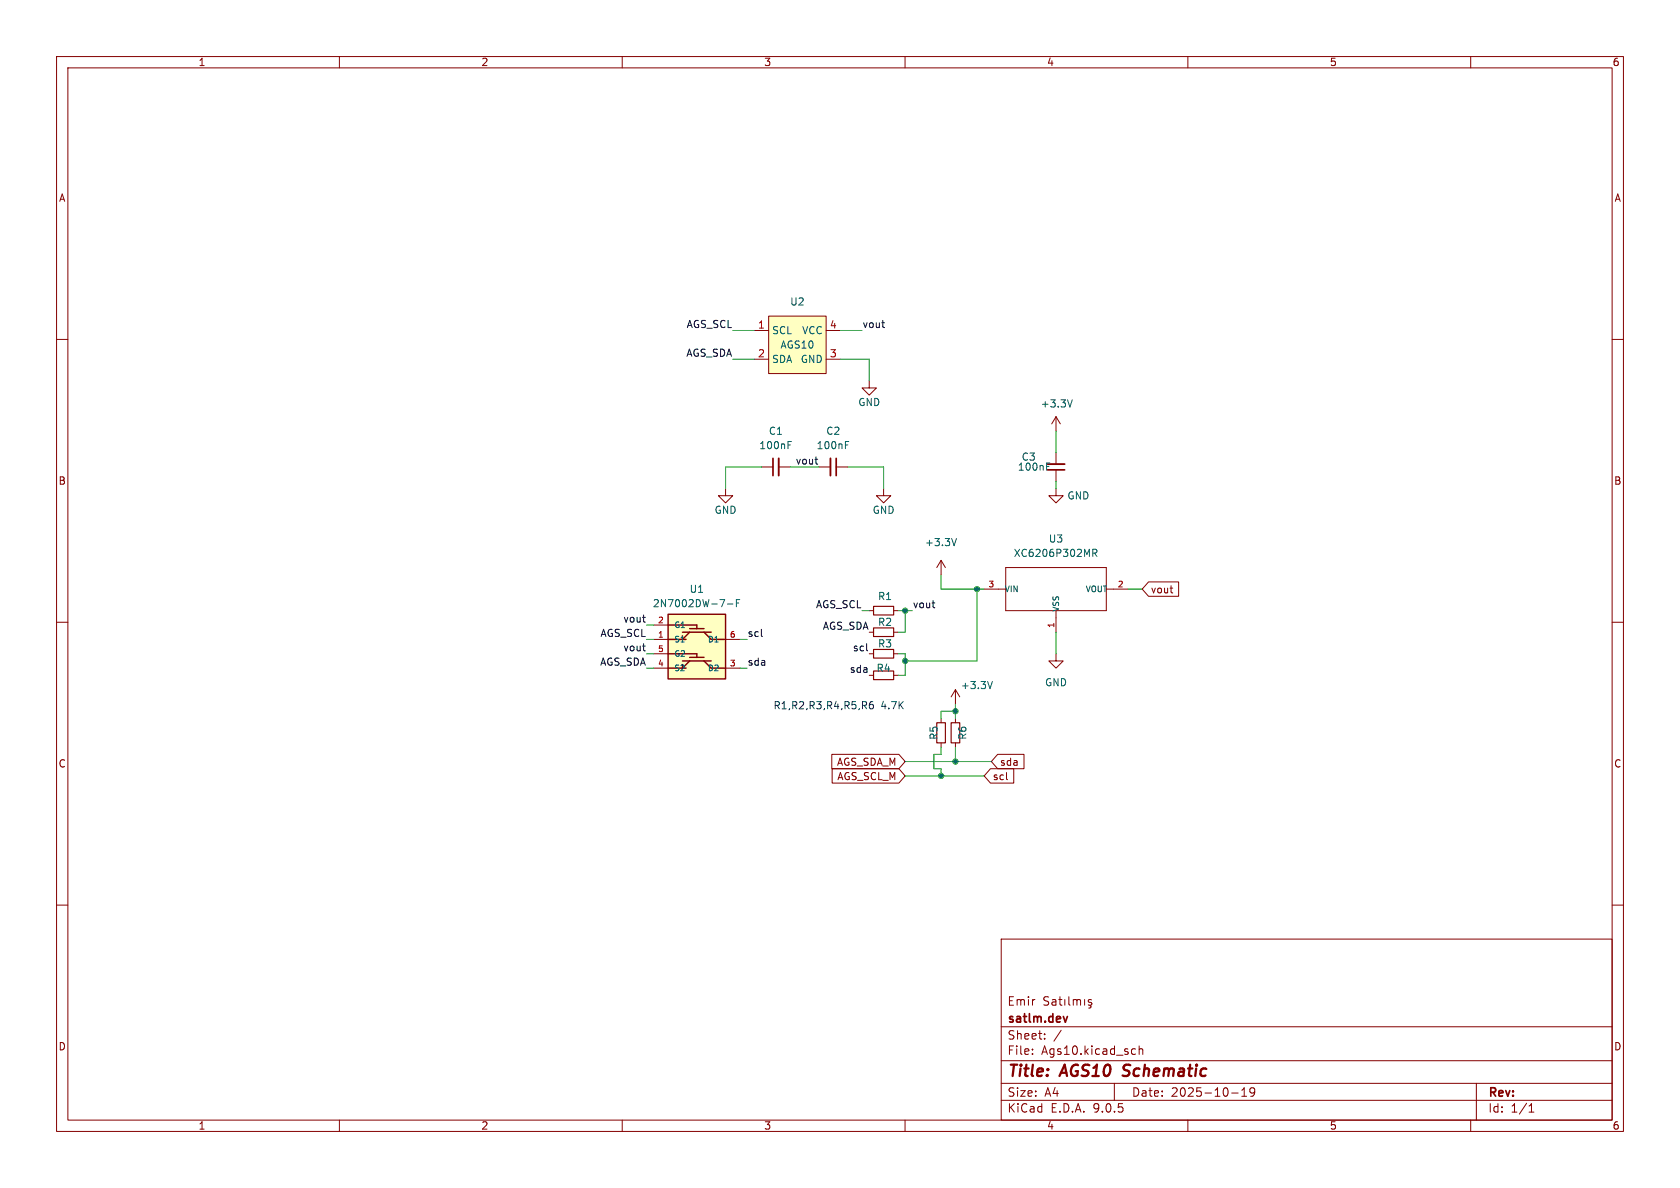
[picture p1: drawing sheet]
<svg xmlns="http://www.w3.org/2000/svg" width="297mm" height="210mm" viewBox="0 0 297 210" stroke-linecap="round" stroke-linejoin="round" font-family="sans-serif">
<g fill="none" stroke="#840000" stroke-width=".18">
<path d="M10 10h277v190h-277zM12 12h273v186h-273zM60 10v2M110 10v2M160 10v2M210 10v2M260 10v2M10 60h2M153.7 67.3v1.3h1.2l-1.2 1.3-1.3-1.3h1.3M285 60h2M10 110h2M285 110h2"/>
<path d="M168.9 121.9l-.8 1.3M168.9 121.9l.8 1.3M168.9 121.9v2.6M168.9 127v.8M168.9 131.3v.8M10 160h2M177 166h108v32h-108zM185.4 176.3l-.6-.1-.2 .1v.5l.6 .3 .2 .3-.3 .3-.6-.1M186 176.8h.6l.1 .9M186.7 177.1h-.5a.29 .29 0 0 0-.2 .3 .29 .29 0 0 0 .2 .3l.5-.1M187.2 176.7h.5M187.4 176.2v1.3l.3 .2"/>
<path d="M188.2 176.7v1M189 176.2v1.3l.2 .2M189.7 176.8l.5-.1 .2 .2M189.7 176.7v1M190.4 176.9l.2-.2 .4 .1v.9M190.4 176.9v.8M191.7 176.7v1M192.7 177.8l.2 .2-.2 .2h-.2M193 176.8l-.4-.1-.2 .2 .1 .2 .5 .2v.3h-.6M285 160h2M60 198v2M110 198v2"/>
<path d="M160 198v2M177 194.5h108M177 191.5h108M177 187.5h108M177 181.5h108M182.5 186.3v.1M182.5 185.5v.1M184.7 183.6v.1M184.7 182.8v.1M187.6 182.1l-1.3 2M197 191.5v3M200.3 185.4l.4 .1"/>
<path d="M200.7 186.3l-.4 .1M201.4 185.5l.2-.1 .4 .1v.9M201.4 184.9v1.5M210 198v2M217.7 193.2h1.2M219.5 193.8h.9M219.5 192.7l.5-.4v1.5M221.8 192.9l-.3 .3h-.3l-.2-.3 .1-.5 .4-.1 .2 .1a.99 .99 0 0 1-.3 1.4h-.3M260 198v2M261 191.5v6.5M270.3 196.6h.9M270.3 195.5l.4-.4v1.5"/>
</g>
<path d="M198.5 190.1l.2 .1M198.8 188.4l-.2 .2 .1 .4" fill="none" stroke="#840000" stroke-width=".4"/>
<path d="M188.7 179.7l-.4 1" fill="none" stroke="#840000" stroke-width=".3"/>
<path d="M175.4 120.5l-.4 1.2" fill="none" stroke="#006464" stroke-width=".18"/>
<path d="M168.1 127.8h1.6v3.5h-1.6z" fill="none" stroke="#840000" stroke-width=".2"/>
<path d="M118.1 108.6h10.2v11.4h-10.2z" fill="#ffffc2"/>
<g fill="none" stroke="#840000" stroke-width=".25">
<path d="M118.1 108.6h10.2v11.4h-10.2zM118.1 113h3.2M118.1 118.1h3.2M118.1 110.5h5.1v.6M118.1 115.6h5.1v.6M120.6 116.8h5.1M120.6 111.8h5.1M121.9 111.1h2.6M121.9 111.8l-1.3 1.2M121.9 116.2h2.6M121.9 116.8l-1.3 1.3M124.5 111.8l1.2 1.2h2.6"/>
<path d="M124.5 116.8l1.2 1.3h2.6"/>
</g>
<g fill="none" stroke="#840000" stroke-width=".18">
<path d="M166.4 99.1l-.8 1.2M166.4 99.1l.7 1.2M166.4 99.1v2.5M186.7 80v2M186.7 83.1v2M115.6 110.5h2.5M115.6 113h2.5M115.6 115.6h2.5M115.6 118.1h2.5M128.3 113h2.5M128.3 118.1h2.5M153.7 115.6h.7"/>
<path d="M153.7 111.8h.7M153.7 108h.7M153.7 119.4h.7M158 115.6h.7M158 111.8h.7M158 108h.7M158 119.4h.7M174 104.1h3.8M177.8 100.3h17.8v7.7h-17.8zM186.7 115.6v1.2h1.3l-1.3 1.3-1.3-1.3h1.3M186.7 108v3.8M195.6 104.1h3.8"/>
<path d="M166.4 127v.8M166.4 131.3v.8"/>
</g>
<path d="M169.1 95.2l-.4 1.3M185 82.5h.5M185 81.9h.6M193.2 97.8l.6-.1 .1-.2v-.3l-.7-.1v1.3M193.5 97.8l.4 .6M128.6 106.8h1M130.2 106.6h.4M130.8 106h-.6v1.3" fill="none" stroke="#006464" stroke-width=".18"/>
<path d="M154.4 111h3.6v1.5h-3.6zM154.4 114.8h3.6v1.5h-3.6zM154.4 107.2h3.6v1.5h-3.6zM154.4 118.6h3.6v1.5h-3.6zM165.6 127.8h1.5v3.5h-1.5z" fill="none" stroke="#840000" stroke-width=".2"/>
<path d="M185.2 83.1h3" fill="none" stroke="#840000" stroke-width=".3"/>
<path d="M185.2 82h3" fill="none" stroke="#840000" stroke-width=".33"/>
<path d="M135.9 55.9h10.1v10.1h-10.1z" fill="#ffffc2"/>
<g fill="none" stroke="#840000" stroke-width=".18">
<path d="M133.3 58.4h2.6M135.9 55.9h10.1v10.1h-10.1zM146 58.4h2.6M133.3 63.5h2.6M146 63.5h2.6M186.7 73.7l-.8 1.2M186.7 73.7l.8 1.2M186.7 73.7v2.5M128.3 86.4v1.2h1.2l-1.2 1.3-1.3-1.3h1.3M134.6 82.6h2.1M137.7 82.6h2M144.8 82.6h2"/>
<path d="M147.8 82.6h2.1M156.2 86.4v1.2h1.3l-1.3 1.3-1.3-1.3h1.3M186.7 86.4v1.2h1.3l-1.3 1.3-1.3-1.3h1.3M203 102.9h5.4v2.5h-5.4l-1.1-1.3zM206.8 104h.5M207.2 104.8h.1M147.1 133.3h11.8l1.1 1.3-1.1 1.3h-11.8zM147.1 135.9h11.8l1.1 1.3-1.1 1.2h-11.8zM175.1 135.9h4.1v2.5h-4.1l-1.1-1.2zM176.4 133.3h4.6v2.6h-4.6l-1.1-1.3zM178 137.8h.1"/>
</g>
<path d="M139.3 78.7h.4M139.3 78h.6M149.5 78.7h.4M149.5 78h.6M189.6 70.7l-.5 1.3" fill="none" stroke="#006464" stroke-width=".18"/>
<path d="M136.7 81v3.1M147.8 81v3.1" fill="none" stroke="#840000" stroke-width=".3"/>
<path d="M137.7 81v3.1M146.8 81v3.1" fill="none" stroke="#840000" stroke-width=".33"/>
<path d="M155.9 57.1h.5M156.2 57.9h.2M144.1 81.2h.5M144.4 82h.2M113.6 114.2h.5M113.6 109.1h.5M114 115.1h.1M114 110h.1M134.7 112.5h.1M153.3 115l.1 .1M164.8 106.6h.5M165.1 107.4h.2" fill="none" stroke="#0f0f0f" stroke-width=".18"/>
<g fill="none" stroke="#009600" stroke-width=".18">
<path d="M129.5 58.4h3.8M148.6 58.4h3.8M129.5 63.5h3.8M148.6 63.5h5.1v3.8M186.7 76.2v3.8M134.6 82.6h-6.3v3.8M139.7 82.6h5.1M149.9 82.6h6.3v3.8M186.7 85.1v1.3M114.3 118.1h1.3M114.3 110.5h1.3M114.3 115.6h1.3"/>
<path d="M114.3 113h1.3M130.8 118.1h1.3M130.8 113h1.3M152.4 108h1.3M158.7 115.6h1.3v3.8h-1.3M158.7 108h2.6M160 108v3.8h-1.3M166.4 101.6v2.5h7.6M172.7 104.1v12.7h-12.7M186.7 111.8v3.8M199.4 104.1h2.5M160 137.2h14"/>
<path d="M160 134.6h15.3M166.4 132.1v1.3h-1.3v2.5h1.3v1.3M168.9 124.5v2.5M168.9 132.1v2.5M168.9 125.7h-2.5v1.3"/>
</g>
<path d="M154.3 124l-.4 .1a.86 .86 0 0 0 0 1.2l.5-.1v-.4l-.2-.3h-.3l-.2 .3" fill="none" stroke="#0000c2" stroke-width=".18"/>
<g fill="#009600" stroke="#009600" stroke-width=".18">
<circle cx="168.9" cy="125.7" r=".46"/>
<circle cx="172.7" cy="104.1" r=".46"/>
<circle cx="166.4" cy="137.2" r=".46"/>
<circle cx="168.9" cy="134.6" r=".46"/>
<circle cx="160" cy="108" r=".46"/>
<circle cx="160" cy="116.8" r=".46"/>
</g>
<g font-size="2.8" fill="#840000">
<text x="178" y="190.9">Title:</text>
<text x="187.7" y="190.9">AGS10</text>
<text x="199.4" y="190.9">Schematic</text>
</g>
<g font-size="2.1" fill="#840000">
<text x="178" y="178">Emir</text>
<text x="178" y="184">Sheet:</text>
<text x="178" y="181.2">satlm.dev</text>
<text x="178" y="186.7">File:</text>
<text x="184.1" y="186.7">Ags10.kicad_sch</text>
<text x="178" y="196.9">KiCad</text>
<text x="178" y="194.1">Size:</text>
<text x="184.7" y="194.1">A4</text>
<text x="185.7" y="196.9">E.D.A.</text>
<text x="193.3" y="196.9">9.0.5</text>
<text x="200" y="194.1">Date:</text>
<text x="207" y="194.1">2025-10-19</text>
<text x="263" y="194.3">Rev:</text>
<text x="263" y="196.9">Id:</text>
<text x="267.1" y="196.9">1/1</text>
</g>
<g font-size="1.8" fill="#840000">
<text x="35" y="11.9">1</text>
<text x="85" y="11.9">2</text>
<text x="135" y="11.9">3</text>
<text x="185" y="11.9">4</text>
<text x="235" y="11.9">5</text>
<text x="285" y="11.9">6</text>
<text x="10.3" y="35.9">A</text>
<text x="285.3" y="35.9">A</text>
<text x="10.3" y="85.9">B</text>
<text x="285.3" y="85.9">B</text>
<text x="203.4" y="105.1">vout</text>
<text x="10.3" y="135.9">C</text>
<text x="147.9" y="135.6">AGS_SDA_M</text>
<text x="176.7" y="135.6">sda</text>
<text x="285.3" y="135.9">C</text>
<text x="147.9" y="138.1">AGS_SCL_M</text>
<text x="175.4" y="138.1">scl</text>
<text x="10.3" y="185.9">D</text>
<text x="285.3" y="185.9">D</text>
<text x="35" y="199.9">1</text>
<text x="85" y="199.9">2</text>
<text x="135" y="199.9">3</text>
<text x="185" y="199.9">4</text>
<text x="235" y="199.9">5</text>
<text x="285" y="199.9">6</text>
</g>
<g font-size="1.8" fill="#0f0f0f">
<text x="121.3" y="58.1">AGS_SCL</text>
<text x="152.4" y="58.1">vout</text>
<text x="121.2" y="63.2">AGS_SDA</text>
<text x="140.6" y="82.2">vout</text>
<text x="144.2" y="107.6">AGS_SCL</text>
<text x="161.3" y="107.6">vout</text>
<text x="106.1" y="112.7">AGS_SCL</text>
<text x="110.1" y="110.1">vout</text>
<text x="132.1" y="112.7">scl</text>
<text x="145.4" y="111.4">AGS_SDA</text>
<text x="106" y="117.8">AGS_SDA</text>
<text x="110.1" y="115.2">vout</text>
<text x="132.1" y="117.8">sda</text>
<text x="150.1" y="119">sda</text>
<text x="150.7" y="115.2">scl</text>
</g>
<g font-size="1.8" fill="#a90000">
<text x="133.9" y="58.2">1</text>
<text x="146.6" y="58.2">4</text>
<text x="133.9" y="63.2">2</text>
<text x="146.6" y="63.2">3</text>
</g>
<g font-size="1.8" fill="#006464">
<text x="136.4" y="59.3">SCL</text>
<text x="139.6" y="54.2">U2</text>
<text x="141.7" y="59.3">VCC</text>
<text x="136.4" y="64.4">SDA</text>
<text x="137.9" y="61.8">AGS10</text>
<text x="141.5" y="64.4">GND</text>
<text x="151.6" y="72">GND</text>
<text x="135.8" y="77.1">C1</text>
<text x="146" y="77.1">C2</text>
<text x="183.9" y="72.2">+3.3V</text>
<text x="134.1" y="79.6">100nF</text>
<text x="144.3" y="79.6">100nF</text>
<text x="179.8" y="83.4">100nF</text>
<text x="180.5" y="81.6">C3</text>
<text x="188.6" y="88.5">GND</text>
<text x="126.2" y="91">GND</text>
<text x="154.2" y="91">GND</text>
<text x="163.4" y="96.7">+3.3V</text>
<text x="179.1" y="98.7">XC6206P302MR</text>
<text x="185.3" y="96.1">U3</text>
<text x="115.3" y="107.5">2N7002DW-7-F</text>
<text x="121.8" y="105">U1</text>
<text x="155.1" y="106.3">R1</text>
<text x="155.1" y="110.8">R2</text>
<text x="154.9" y="119">R4</text>
<text x="155.1" y="114.7">R3</text>
<text x="169.8" y="122">+3.3V</text>
<text x="184.7" y="121.5">GND</text>
<text x="166" y="130.9" transform="rotate(-90 166 130.9)">R5</text>
<text x="171" y="130.9" transform="rotate(-90 171 130.9)">R6</text>
</g>
<g font-size="1.8" fill="#0000c2">
<text x="136.7" y="125.6">R1,R2,R3,R4,R5,R6</text>
<text x="155.7" y="125.6">4.7K</text>
</g>
<g font-size="1.4" fill="#a90000">
<text x="174.6" y="103.9">3</text>
<text x="197.5" y="103.9">2</text>
<text x="116.2" y="110.2">2</text>
<text x="116.2" y="112.8">1</text>
<text x="128.9" y="112.8">6</text>
<text x="186.4" y="111.1" transform="rotate(-90 186.4 111.1)">1</text>
<text x="116.2" y="115.3">5</text>
<text x="116.2" y="117.9">4</text>
<text x="128.9" y="117.9">3</text>
</g>
<g font-size="1.4" fill="#006464">
<text x="177.5" y="104.9">VIN</text>
<text x="191.8" y="104.9">VOUT</text>
<text x="119.1" y="111.2">G1</text>
<text x="119.1" y="113.8">S1</text>
<text x="125" y="113.8">D1</text>
<text x="187.4" y="108.2" transform="rotate(-90 187.4 108.2)">VSS</text>
<text x="119.1" y="116.3">G2</text>
<text x="119.1" y="118.8">S2</text>
<text x="125" y="118.8">D2</text>
</g>
</svg>
